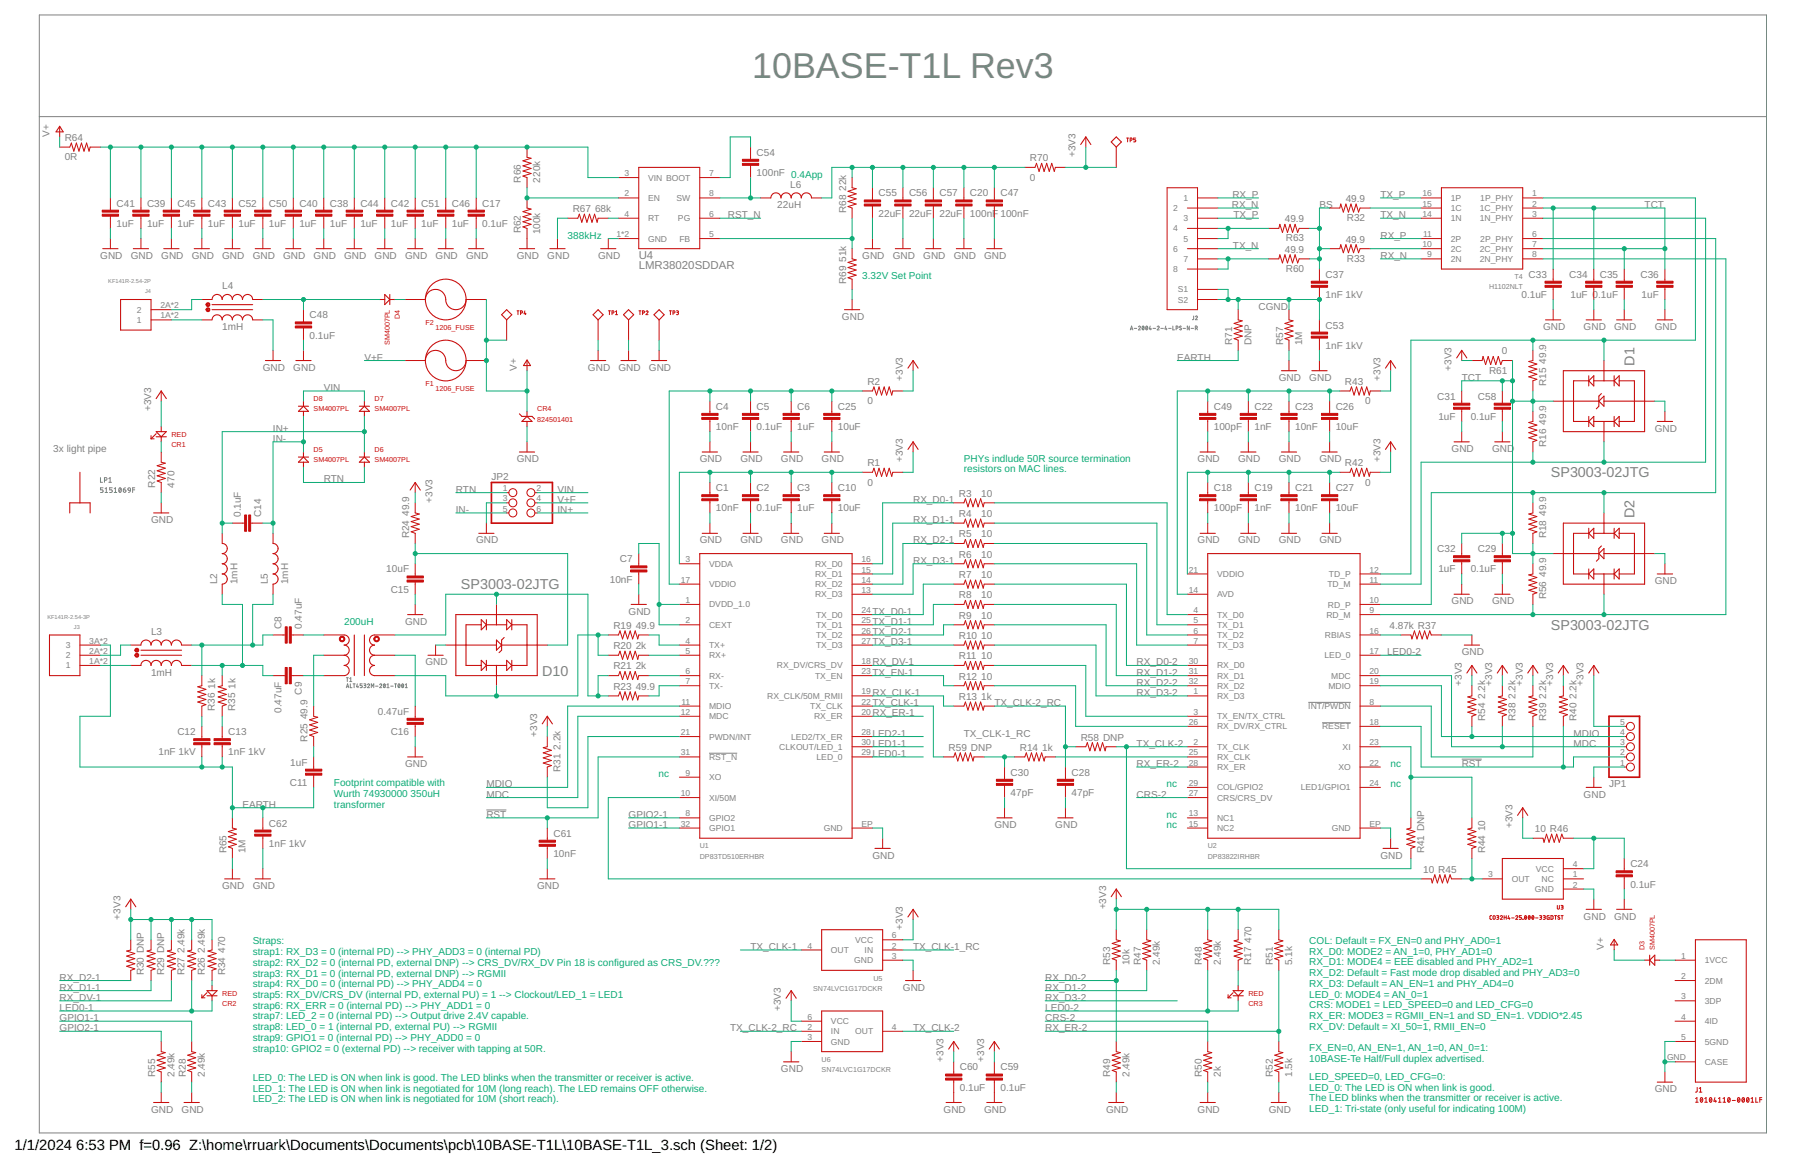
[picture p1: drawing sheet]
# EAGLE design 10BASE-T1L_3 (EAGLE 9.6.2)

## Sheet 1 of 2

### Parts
C1  10nF  0402_CAPACITOR  [0402_INDUCTOR]
C2  0.1uF  0402_CAPACITOR  [0402_INDUCTOR]
C3  1uF  0402_CAPACITOR  [0402_INDUCTOR]
C4  10nF  0402_CAPACITOR  [0402_INDUCTOR]
C5  0.1uF  0402_CAPACITOR  [0402_INDUCTOR]
C6  1uF  0402_CAPACITOR  [0402_INDUCTOR]
C7  10nF  0402_CAPACITOR  [0402_INDUCTOR]
C8  0.47uF  0603_CAPACITOR  [0603]
C9  0.47uF  0603_CAPACITOR  [0603]
C10  10uF  0603_CAPACITOR  [0603]
C11  1uF  0603_CAPACITOR  [0603]
C12  1nF 1kV  C-EUC1206  [C1206]
C13  1nF 1kV  C-EUC1206  [C1206]
C14  0.1uF  0603_CAPACITOR  [0603]
C15  10uF  0603_CAPACITOR  [0603]
C16  0.47uF  0603_CAPACITOR  [0603]
C17  0.1uF  0603_CAPACITOR  [0603]
C18  100pF  0402_CAPACITOR  [0402_INDUCTOR]
C19  1nF  0402_CAPACITOR  [0402_INDUCTOR]
C20  100nF  0603_CAPACITOR  [0603]
C21  10nF  0402_CAPACITOR  [0402_INDUCTOR]
C22  1nF  0402_CAPACITOR  [0402_INDUCTOR]
C23  10nF  0402_CAPACITOR  [0402_INDUCTOR]
C24  0.1uF  0402_CAPACITOR  [0402_INDUCTOR]
C25  10uF  0603_CAPACITOR  [0603]
C26  10uF  0603_CAPACITOR  [0603]
C27  10uF  0603_CAPACITOR  [0603]
C28  47pF  0402_CAPACITOR  [0402_INDUCTOR]
C29  0.1uF  0402_CAPACITOR  [0402_INDUCTOR]
C30  47pF  0402_CAPACITOR  [0402_INDUCTOR]
C31  1uF  0402_CAPACITOR  [0402_INDUCTOR]
C32  1uF  0402_CAPACITOR  [0402_INDUCTOR]
C33  0.1uF  0402_CAPACITOR  [0402_INDUCTOR]
C34  1uF  0402_CAPACITOR  [0402_INDUCTOR]
C35  0.1uF  0402_CAPACITOR  [0402_INDUCTOR]
C36  1uF  0402_CAPACITOR  [0402_INDUCTOR]
C37  1nF 1kV  C-EUC1206  [C1206]
C38  1uF  C-EUC1206  [C1206]
C39  1uF  C-EUC1206  [C1206]
C40  1uF  C-EUC1206  [C1206]
C41  1uF  C-EUC1206  [C1206]
C42  1uF  C-EUC1206  [C1206]
C43  1uF  C-EUC1206  [C1206]
C44  1uF  C-EUC1206  [C1206]
C45  1uF  C-EUC1206  [C1206]
C46  1uF  C-EUC1206  [C1206]
C47  100nF  0603_CAPACITOR  [0603]
C48  0.1uF  0603_CAPACITOR  [0603]
C49  100pF  0402_CAPACITOR  [0402_INDUCTOR]
C50  1uF  C-EUC1206  [C1206]
C51  1uF  C-EUC1206  [C1206]
C52  1uF  C-EUC1206  [C1206]
C53  1nF 1kV  C-EUC1206  [C1206]
C54  100nF  0603_CAPACITOR  [0603]
C55  22uF  C-EUC1206  [C1206]
C56  22uF  C-EUC1206  [C1206]
C57  22uF  C-EUC1206  [C1206]
C58  0.1uF  0402_CAPACITOR  [0402_INDUCTOR]
C59  0.1uF  0402_CAPACITOR  [0402_INDUCTOR]
C60  0.1uF  0402_CAPACITOR  [0402_INDUCTOR]
C61  10nF  0402_CAPACITOR  [0402_INDUCTOR]
C62  1nF 1kV  C-EUC1206  [C1206]
CR1  RED  150060RS75000  [0603_DIODE]
CR2  RED  150060RS75000  [0603_DIODE]
CR3  RED  150060RS75000  [0603_DIODE]
CR4  824501401  [DO-214AC]
D1  SP3003-02JTG  [SC-70-5]
D2  SP3003-02JTG  [SC-70-5]
D3  SM4007PL  [SOD123(AK)]
D4  SM4007PL  [SOD123(AK)]
D5  SM4007PL  [SOD123(AK)]
D6  SM4007PL  [SOD123(AK)]
D7  SM4007PL  [SOD123(AK)]
D8  SM4007PL  [SOD123(AK)]
D10  SP3003-02JTG  [SC-70-5]
F1  1206_FUSE  [1206]
F2  1206_FUSE  [1206]
J1  10104110-0001LF  [MICRO_USB]
J2  A-2004-2-4-LPS-N-R  [A-2004-2-4-LPS-N-R]
J3  KF141R-2.54-3P  [KF141R-2.54-3P]
J4  KF141R-2.54-2P  [KF141R-2.54-2P]
JP1  PINHD-1X5  [1X05]
JP2  PINHD-2X3  [2X03]
L2  1mH  SNR5040TYD102M  [SNR5040]
L3  1mH  SMCM090605-102  [SMCM090605]
L4  1mH  SMCM090605-102  [SMCM090605]
L5  1mH  SNR5040TYD102M  [SNR5040]
L6  22uH  TMPC0603H-220MG-D  [TMPC0603H]
LP1  5151069F  [5151069F]
R1  0  0603_RESISTOR  [0603]
R2  0  0603_RESISTOR  [0603]
R3  10  0402_RESISTOR  [R0402]
R4  10  0402_RESISTOR  [R0402]
R5  10  0402_RESISTOR  [R0402]
R6  10  0402_RESISTOR  [R0402]
R7  10  0402_RESISTOR  [R0402]
R8  10  0402_RESISTOR  [R0402]
R9  10  0402_RESISTOR  [R0402]
R10  10  0402_RESISTOR  [R0402]
R11  10  0402_RESISTOR  [R0402]
R12  10  0402_RESISTOR  [R0402]
R13  1k  0402_RESISTOR  [R0402]
R14  1k  0402_RESISTOR  [R0402]
R15  49.9  0402_RESISTOR  [R0402]
R16  49.9  0402_RESISTOR  [R0402]
R17  470  0603_RESISTOR  [0603]
R18  49.9  0402_RESISTOR  [R0402]
R19  49.9  0402_RESISTOR  [R0402]
R20  2k  0402_RESISTOR  [R0402]
R21  2k  0402_RESISTOR  [R0402]
R22  470  0603_RESISTOR  [0603]
R23  49.9  0402_RESISTOR  [R0402]
R24  49.9  0603_RESISTOR  [0603]
R25  49.9  0603_RESISTOR  [0603]
R26  2.49k  0402_RESISTOR  [R0402]
R27  2.49k  0402_RESISTOR  [R0402]
R28  2.49k  0402_RESISTOR  [R0402]
R29  DNP  0402_RESISTOR  [R0402]
R30  DNP  0402_RESISTOR  [R0402]
R31  2.2k  0402_RESISTOR  [R0402]
R32  49.9  0402_RESISTOR  [R0402]
R33  49.9  0402_RESISTOR  [R0402]
R34  470  0603_RESISTOR  [0603]
R35  1k  0603_RESISTOR  [0603]
R36  1k  0603_RESISTOR  [0603]
R37  4.87k  0402_RESISTOR  [R0402]
R38  2.2k  0402_RESISTOR  [R0402]
R39  2.2k  0402_RESISTOR  [R0402]
R40  2.2k  0402_RESISTOR  [R0402]
R41  DNP  0402_RESISTOR  [R0402]
R42  0  0603_RESISTOR  [0603]
R43  0  0603_RESISTOR  [0603]
R44  10  0402_RESISTOR  [R0402]
R45  10  0402_RESISTOR  [R0402]
R46  10  0402_RESISTOR  [R0402]
R47  2.49k  0402_RESISTOR  [R0402]
R48  2.49k  0402_RESISTOR  [R0402]
R49  2.49k  0402_RESISTOR  [R0402]
R50  2k  0402_RESISTOR  [R0402]
R51  5.1k  0402_RESISTOR  [R0402]
R52  1.5k  0402_RESISTOR  [R0402]
R53  10k  0402_RESISTOR  [R0402]
R54  2.2k  0402_RESISTOR  [R0402]
R55  2.49k  0402_RESISTOR  [R0402]
R56  49.9  0402_RESISTOR  [R0402]
R57  1M  1206_RESISTOR  [1206]
R58  DNP  0402_RESISTOR  [R0402]
R59  DNP  0402_RESISTOR  [R0402]
R60  49.9  0402_RESISTOR  [R0402]
R61  0  0603_RESISTOR  [0603]
R62  100k  0603_RESISTOR  [0603]
R63  49.9  0402_RESISTOR  [R0402]
R64  0R  1206_RESISTOR  [1206]
R65  1M  1206_RESISTOR  [1206]
R66  220k  0603_RESISTOR  [0603]
R67  68k  0603_RESISTOR  [0603]
R68  51k  0603_RESISTOR  [0603]
R69  22k  0603_RESISTOR  [0603]
R70  0  0603_RESISTOR  [0603]
R71  DNP  0603_RESISTOR  [0603]
T1  ALT4532M-201-T001  [TDK_ALT]
T4  H1102NLT  [H1102NLT]
TP1  5011  [5010]
TP2  5011  [5010]
TP3  5011  [5010]
TP4  5010  [5010]
TP5  5010  [5010]
U1  DP83TD510ERHBR  [QFN32-55_TI]
U2  DP83822IRHBR  [QFN32-55_TI]
U3  CO32H4-25.000-33GDTST  [3.2X2.5_4SMD]
U4  LMR38020SDDAR  [SOIC8_TP_TI]
U5  SN74LVC1G17DCKR  [SC-70]
U6  SN74LVC1G17DCKR  [SC-70]

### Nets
3V3R: C20.1 C47.1 C55.1 C56.1 C57.1 L6.P$1 R68.2 R70.1
!RST [Diff]: C61.P$1 JP1.2 R40.1 U1.31(!RST_N) U2.18(!RESET\)
+3V3: C59.P$1 C60.P$1 CR1.A JP1.5 R1.2 R2.2 R17.2 R24.2 R26.2 R27.2 R29.2 R30.2 R31.2 R34.2 R38.2 R39.2 R40.2 R42.2 R43.2 R46.2 R47.2 R48.2 R51.2 R53.2 R54.2 R61.2 R70.2 TP5.P$1 U5.6(VCC) U6.6(VCC)
BS: C37.1 R32.2 R33.2 R60.1 R63.1
CEXT_L: C7.P$1 U1.1(DVDD_1.0) U1.2(CEXT)
CGND: C37.2 C53.1 J2.S1 J2.S2 R57.2 R71.2
CRS-2: R50.2 U2.27(CRS/CRS_DV)
EARTH: C11.1 C12.2 C13.2 C62.1 J3.3A J3.3B R65.2 R71.1
GND: C1.P$2 C2.P$2 C3.P$2 C4.P$2 C5.P$2 C6.P$2 C7.P$2 C10.2 C15.1 C16.1 C17.2 C18.P$2 C19.P$2 C20.2 C21.P$2 C22.P$2 C23.P$2 C24.P$2 C25.2 C26.2 C27.2 C28.P$2 C29.P$2 C30.P$2 C31.P$2 C32.P$2 C33.P$2 C34.P$2 C35.P$2 C36.P$2 C38.2 C39.2 C40.2 C41.2 C42.2 C43.2 C44.2 C45.2 C46.2 C47.2 C48.2 C49.P$2 C50.2 C51.2 C52.2 C53.2 C55.2 C56.2 C57.2 C58.P$2 C59.P$2 C60.P$2 C61.P$2 C62.2 CR4.A D1.2(GND) D2.2(GND) D10.2(GND) J1.5(5GND) J1.GND(CASE) JP1.1 JP2.3 L4.OUT2(2OUT) R22.1 R28.1 R37.1 R49.1 R50.1 R52.1 R55.1 R57.1 R62.1 R65.1 R67.1 R69.1 TP1.P$1 TP2.P$1 TP3.P$1 U1.EP(GND) U2.EP(GND) U3.2(GND) U4.1(GND) U4.TP(GND) U5.3(GND) U6.3(GND)
GPIO1-1: R28.2 U1.32(GPIO1)
GPIO2-1: R55.2 U1.8(GPIO2)
IN+: C14.2 D6.K D7.A JP2.6 L2.P$1
IN+L: C9.2 L2.P$2 L3.OUT2(2OUT) R35.2
IN-: C14.1 D5.K D8.A JP2.5 L5.P$1
IN-L: C8.1 L3.OUT1(1OUT) L5.P$2 R36.2
LED0-1: CR2.K R26.1 U1.29(LED_0)
LED0-2: CR3.K R48.1 U2.17(LED_0)
LED1-1: U1.30(CLKOUT/LED_1)
LED2-1: U1.28(LED2/TX_ER)
MDC: JP1.3 R38.1 U1.12(MDC) U2.20(MDC)
MDIO: JP1.4 R54.1 U1.11(MDIO) U2.19(MDIO)
N$1: C48.1 D4.A L4.OUT1(1OUT)
N$2: C8.2 T1.1
N$3: CR3.A R17.1
N$4: J2.4 J2.5 R63.2
N$5: J2.7 J2.8 R60.2
N$6: CR2.A R34.1
N$9: R31.1 U1.21(PWDN/INT)
N$10: D3.A J1.1(1VCC)
N$12: J4.1A J4.1B L4.IN2(2IN)
N$13: R14.2 U2.25(RX_CLK)
N$14: C9.1 T1.2
N$16: R25.2 T1.6
N$19: CR1.K R22.2
N$23: D4.K F2.1
N$24: R12.2 U2.26(RX_DV/RX_CTRL)
N$25: R11.2 U2.3(TX_EN/TX_CTRL)
N$27: R62.2 R66.1 U4.2(EN)
N$29: R32.1 T4.15(1C)
N$30: R6.2 U2.7(TX_D3)
N$31: R5.2 U2.6(TX_D2)
N$32: R4.2 U2.5(TX_D1)
N$33: R3.2 U2.4(TX_D0)
N$34: J4.2A J4.2B L4.IN1(1IN)
N$36: J3.1A J3.1B L3.IN2(2IN)
N$37: C11.2 R25.1
N$38: R41.2 R44.2 U2.23(XI)
N$40: C16.2 T1.3
N$42: C12.1 R36.1
N$48: C13.1 R35.1
N$49: J3.2A J3.2B L3.IN1(1IN)
N$50: C15.2 D10.3(VCC) R24.1
N$58: R39.1 U2.8(!INT/PWDN)
N$59: R68.1 R69.2 U4.5(FB)
N$60: R37.2 U2.16(RBIAS)
N$61: R44.1 R45.1 U3.3(OUT)
N$62: C24.P$1 R46.1 U3.4(VCC)
N$63: R45.2 U1.10(XI/50M)
N$64: R33.1 T4.10(2C)
N$68: C54.1 U4.7(BOOT)
N$71: R67.2 U4.4(RT)
RD_N [Diff]: D2.5(IO1) R56.1 T4.8(2N_PHY) U2.9(RD_M)
RD_P [Diff]: D2.4(IO2) R18.2 T4.6(2P_PHY) U2.10(RD_P)
RST_N [Diff]: U4.6(PG)
RTN: D5.A D6.A JP2.1
RX_CLK-1: R13.1 U1.19(RX_CLK/50M_RMII)
RX_D0-1: R3.1 U1.16(RX_D0)
RX_D0-2: R7.2 R49.2 R53.1 U2.30(RX_D0)
RX_D1-1: R4.1 R29.1 U1.15(RX_D1)
RX_D1-2: R8.2 R47.1 U2.31(RX_D1)
RX_D2-1: R5.1 R30.1 U1.14(RX_D2)
RX_D2-2: R9.2 U2.32(RX_D2)
RX_D3-1: R6.1 U1.13(RX_D3)
RX_D3-2: R10.2 U2.1(RX_D3)
RX_DV-1: R11.1 R27.1 U1.18(RX_DV/CRS_DV)
RX_ER-1: U1.20(RX_ER)
RX_ER-2: R51.1 R52.2 U2.28(RX_ER)
RX_N: J2.2 T4.9(2N)
RX_P: J2.1 T4.11(2P)
RXR_N [Diff]: R21.2 U1.6(RX-)
RXR_P [Diff]: R20.2 U1.5(RX+)
SW: C54.2 L6.P$2 U4.8(SW)
T1L_N [Diff]: D10.5(IO1) R21.1 R23.1 T1.5
T1L_P [Diff]: D10.4(IO2) R19.1 R20.1 T1.4
TCT: C29.P$1 C31.P$1 C32.P$1 C33.P$1 C34.P$1 C35.P$1 C36.P$1 C58.P$1 D1.3(VCC) D2.3(VCC) R15.1 R16.2 R18.1 R56.2 R61.1 T4.2(1C_PHY) T4.7(2C_PHY)
TD_N [Diff]: D1.5(IO1) R16.1 T4.3(1N_PHY) U2.11(TD_M)
TD_P [Diff]: D1.4(IO2) R15.2 T4.1(1P_PHY) U2.12(TD_P)
TX_CLK-1: R59.1 U1.22(TX_CLK) U5.4(OUT)
TX_CLK-1_RC: C30.P$1 R14.1 R59.2 U5.2(IN)
TX_CLK-2: R41.1 R58.2 U2.2(TX_CLK) U6.4(OUT)
TX_CLK-2_RC: C28.P$1 R13.2 R58.1 U6.2(IN)
TX_D0-1: R7.1 U1.24(TX_D0)
TX_D1-1: R8.1 U1.25(TX_D1)
TX_D2-1: R9.1 U1.26(TX_D2)
TX_D3-1: R10.1 U1.27(TX_D3)
TX_EN-1: R12.1 U1.23(TX_EN)
TX_N: J2.6 T4.14(1N)
TX_P: J2.3 T4.16(1P)
TXR_N [Diff]: R23.2 U1.7(TX-)
TXR_P [Diff]: R19.2 U1.4(TX+)
V+ [HV]: CR4.C(K) D3.K F1.2 F2.2 R64.1 TP4.P$1
V+F: F1.1 JP2.4
V+R [HV]: C17.1 C38.1 C39.1 C40.1 C41.1 C42.1 C43.1 C44.1 C45.1 C46.1 C50.1 C51.1 C52.1 R64.2 R66.2 U4.3(VIN)
VDDA_L: C1.P$1 C2.P$1 C3.P$1 C10.1 R1.1 U1.3(VDDA)
VDDA_L1: C18.P$1 C19.P$1 C21.P$1 C27.1 R42.1 U2.21(VDDIO)
VDDIO_L: C4.P$1 C5.P$1 C6.P$1 C25.1 R2.1 U1.17(VDDIO)
VDDIO_L1: C22.P$1 C23.P$1 C26.1 C49.P$1 R43.1 U2.14(AVD)
VIN: D7.K D8.K JP2.2
Unconnected: J1.2(2DM) J1.3(3DP) J1.4(4ID) U1.9(XO) U2.13(NC1) U2.15(NC2) U2.22(XO) U2.24(LED1/GPIO1) U2.29(COL/GPIO2) U3.1(NC)

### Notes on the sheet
- 10BASE-T1L Rev3
- 0.4App
- 388kHz
- 3.32V Set Point
- 3x light pipe
- PHYs include 50R source termination 
  resistors on MAC lines.
- 200uH
- nc
- nc
- nc | nc
- Footprint compatible with
  Wurth 74930000 350uH
  transformer
- nc
- nc
- Straps:
  strap1: RX_D3 = 0 (internal PD) --> PHY_ADD3 = 0 (internal PD) 
  strap2: RX_D2 = 0 (internal PD, external DNP) --> CRS_DV/RX_DV Pin 18 is configured as CRS_DV.???
  strap3: RX_D1 = 0 (internal PD, external DNP) --> RGMII
  strap4: RX_D0 = 0 (internal PD) --> PHY_ADD4 = 0
  strap5: RX_DV/CRS_DV (internal PD, external PU) = 1 --> Clockout/LED_1 = LED1
  strap6: RX_ERR = 0 (internal PD) --> PHY_ADD1 = 0
  strap7: LED_2 = 0 (internal PD) --> Output drive 2.4V capable.
  strap8: LED_0 = 1 (internal PD, external PU) --> RGMII
  strap9: GPIO1 = 0 (internal PD) --> PHY_ADD0 = 0
  strap10: GPIO2 = 0 (external PD) --> receiver with tapping at 50R.
- COL: Default = FX_EN=0 and PHY_AD0=1
  RX_D0: MODE2 = AN_1=0, PHY_AD1=0
  RX_D1: MODE4 = EEE disabled and PHY_AD2=1
  RX_D2: Default = Fast mode drop disabled and PHY_AD3=0
  RX_D3: Default = AN_EN=1 and PHY_AD4=0
  LED_0: MODE4 = AN_0=1
  CRS: MODE1 = LED_SPEED=0 and LED_CFG=0
  RX_ER: MODE3 = RGMII_EN=1 and SD_EN=1. VDDIO*2.45
  RX_DV: Default = XI_50=1, RMII_EN=0
  
  FX_EN=0, AN_EN=1, AN_1=0, AN_0=1:
  10BASE-Te Half/Full duplex advertised.
- LED_0: The LED is ON when link is good. The LED blinks when the transmitter or receiver is active. 
  LED_1: The LED is ON when link is negotiated for 10M (long reach). The LED remains OFF otherwise. 
  LED_2: The LED is ON when link is negotiated for 10M (short reach).
- LED_SPEED=0, LED_CFG=0:
  LED_0: The LED is ON when link is good. 
  The LED blinks when the transmitter or receiver is active. 
  LED_1: Tri-state (only useful for indicating 100M)

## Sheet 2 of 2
